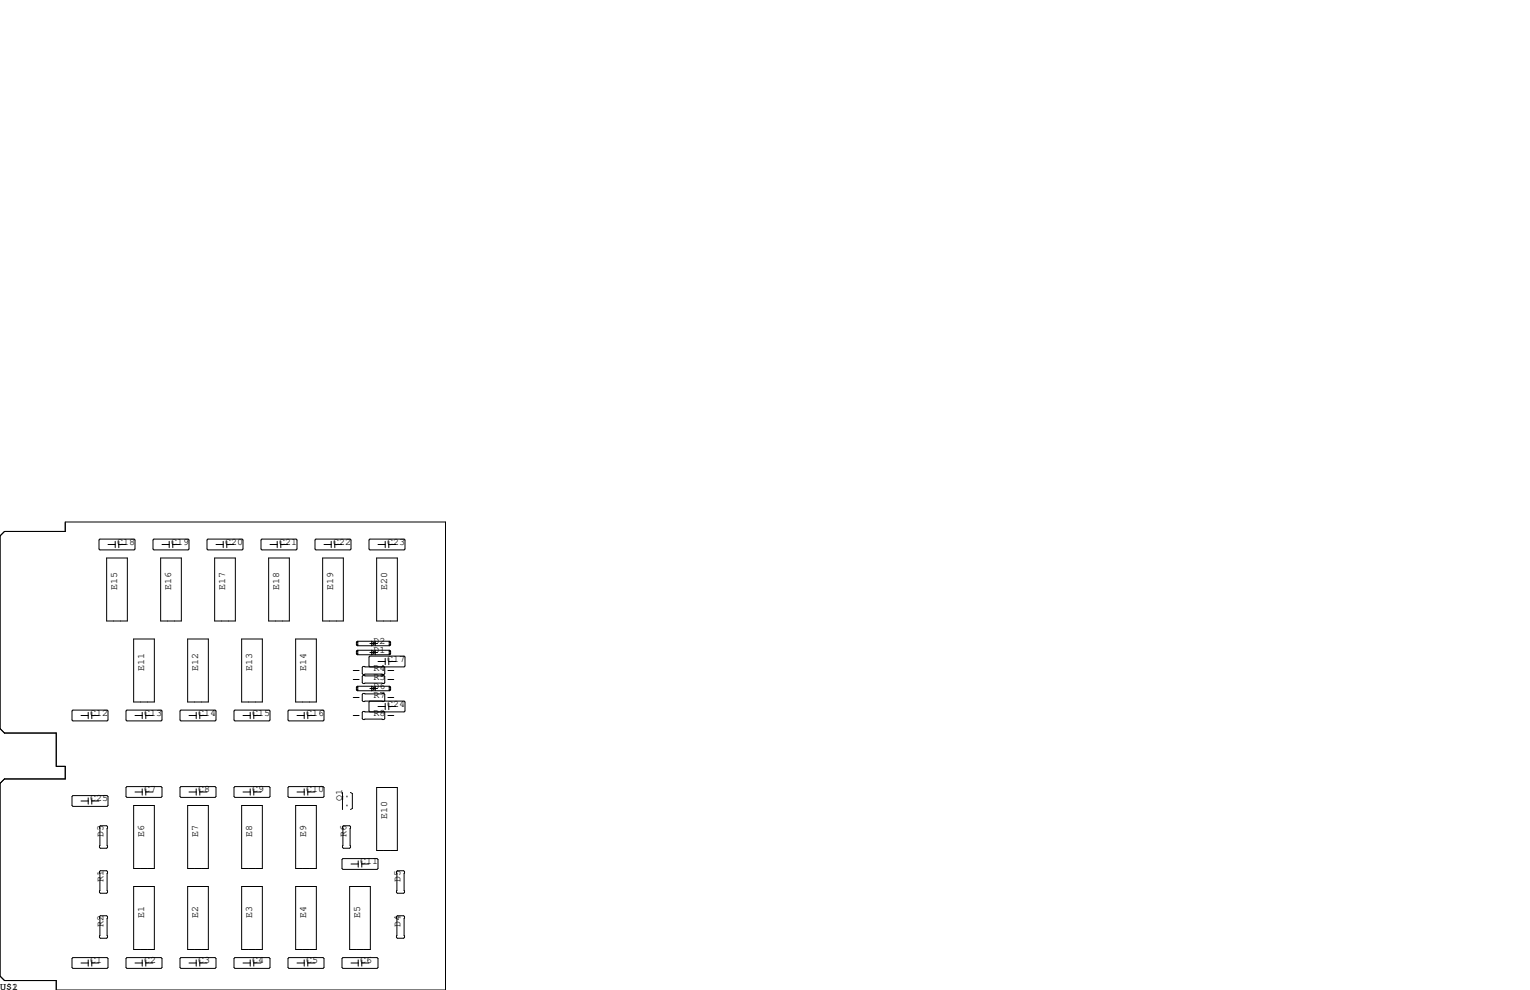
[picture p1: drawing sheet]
<svg xmlns="http://www.w3.org/2000/svg" width="432mm" height="279mm" viewBox="0 0 432 279" stroke-linecap="round" stroke-linejoin="round" font-family="sans-serif">
<g fill="none" stroke="#000" stroke-width=".28">
<path d="M0 151.3l1.3-1.3h17.1v-2.7h107.3v132.1h-109.8v-2.7h-14.6l-1.3-1.2v-54.4l1.3-1.3h17.1v-3.5h-2.5v-9.4h-14.6l-1.3-1.3zM28.2 152.1h9.6l.3 .3v2.5l-.3 .3h-9.6l-.3-.3v-2.5zM30.1 157.5h5.8v17.8h-5.8zM30.5 153.7h2M32.5 152.8v1.8M33.5 153.7h2.1M33.5 152.8v1.8M43.4 152.1h9.7l.2 .3v2.5l-.2 .3h-9.7l-.2-.3v-2.5zM45.3 157.5h5.9v17.8h-5.9zM45.7 153.7h2.1M47.8 152.8v1.8M48.8 153.7h2"/>
<path d="M48.8 152.8v1.8M58.4 152.4l.3-.3h9.6l.3 .3v2.5l-.3 .3h-9.6l-.3-.3zM60.6 157.5h5.8v17.8h-5.8zM61 153.7h2M63 152.8v1.8M64 153.7h2M64 152.8v1.8M73.7 152.4l.2-.3h9.7l.2 .3v2.5l-.2 .3h-9.7l-.2-.3zM75.8 157.5h5.9v17.8h-5.9zM76.2 153.7h2M78.2 152.8v1.8M79.2 153.7h2.1"/>
<path d="M79.2 152.8v1.8M89.2 152.1h9.6l.3 .3v2.5l-.3 .3h-9.6l-.3-.3v-2.5zM91.1 157.5h5.8v17.8h-5.8zM91.4 153.7h2.1M93.5 152.8v1.8M94.5 153.7h2M94.5 152.8v1.8M104.1 152.4l.3-.3h9.6l.3 .3v2.5l-.3 .3h-9.6l-.3-.3zM106.3 157.5h5.8v17.8h-5.8zM106.7 153.7h2M108.7 152.8v1.8M109.7 152.8v1.8"/>
<path d="M109.7 153.7h2.1M37.7 180.3h5.9v17.8h-5.9zM53 180.3h5.8v17.8h-5.8zM68.2 180.3h5.8v17.8h-5.8zM83.4 180.3h5.9v17.8h-5.9zM99.7 191.8h1.6M99.7 189.2h1.6M99.7 196.8h1.6M100.6 184.5l.4 .3M100.6 181.2v.8M100.6 183.8v.7M100.6 193.9v.8"/>
<path d="M100.6 183.8h.4M100.6 184.5h.4M100.6 182l.4 .2M100.6 181.2h.4M100.6 182h.4M100.6 194.7l.4 .2M100.6 193.9h.4M100.6 194.7h.4M100.7 184.5l.3 .2M100.7 182l.3 .1M100.7 194.7l.3 .1M101 183.5l-.4 .3"/>
<path d="M101 181v1.2M101 183.5v1.3M101 193.7v1.2M101 183.6l-.3 .2M101 181l-.4 .2M101 181.1l-.3 .1M101 193.7l-.4 .2M101 193.8l-.3 .1M102.2 190.9l.3-.3h5.8l.3 .3v1.8l-.3 .2h-5.8l-.3-.2zM104.4 188.2l-.3-.2v-2.6l.3-.2h9.6l.3 .2v2.6l-.3 .2-11.5-.1-.3 .2v1.8l.3 .3h5.8l.3-.3v-1.8l-.3-.2-.5 .1M104.4 197.9l-.3 .2v2.6l.3 .2M104.4 184.1h2.2"/>
<path d="M104.4 181.6h2.2M104.4 194.3h2.2M104.9 181l1 .6-1 .6zM104.9 183.5l1 .6-1 .7zM104.9 193.7l1 .6-1 .6zM105.9 181v1.2M105.9 183.5v1.3M105.9 193.7v1.2M106.7 186.7h2M106.7 199.4h2M107.8 197.9l.5 .1 .3-.3v-1.7l-.3-.3h-5.8l-.3 .3v1.7l.3 .3 11.5-.1 .3 .2v2.6l-.3 .2-11.5-.1-.3 .2v1.8l.3 .3h5.8l.3-.3v-1.8l-.3-.2-.5 .1M108.7 185.8v1.8"/>
<path d="M108.7 198.5v1.8M109.5 191.8h1.6M109.5 189.2h1.6M109.5 196.8h1.6M109.7 186.7h2.1M109.7 185.8v1.8M109.7 198.5v1.8M109.7 199.4h2.1M109.9 183.5h-8.9M109.9 181h-8.9M109.9 193.7h-8.9M109.9 181v1.2"/>
<path d="M109.9 183.5v1.3M109.9 193.7v1.2M109.9 183.5l.3 .3M109.9 183.8h.3M109.9 184.5h.3M109.9 183.6l.2 .2M109.9 184.8h-8.9M109.9 181l.3 .2M109.9 181.2h.3M109.9 182h.3M109.9 181.1l.2 .1M109.9 182.2h-8.9"/>
<path d="M109.9 193.7l.3 .2M109.9 193.9h.3M109.9 194.7h.3M109.9 193.8l.2 .1M109.9 194.9h-8.9M110.1 184.5l-.2 .2M110.1 182l-.2 .1M110.1 194.7l-.2 .1M110.2 184.5l-.3 .3M110.2 181.2v.8M110.2 183.8v.7M110.2 193.9v.8"/>
<path d="M110.2 182l-.3 .2M110.2 194.7l-.3 .2M20.6 200.4h9.6l.3 .3v2.5l-.3 .3h-9.6l-.3-.3v-2.5zM22.9 201.9h2M24.9 201v1.8M25.9 201v1.8M25.9 201.9h2M35.6 200.7l.2-.3h9.7l.2 .3v2.5l-.2 .3h-9.7l-.2-.3zM38.1 201.9h2M40.1 201v1.8M41.1 201v1.8M41.1 201.9h2.1"/>
<path d="M51.1 200.4h9.6l.3 .3v2.5l-.3 .3h-9.6l-.3-.3v-2.5zM53.3 201.9h2.1M55.4 201v1.8M56.4 201v1.8M56.4 201.9h2M66.3 200.4h9.6l.3 .3v2.5l-.3 .3h-9.6l-.3-.3v-2.5zM68.6 201.9h2M70.6 201v1.8M71.6 201v1.8M71.6 201.9h2.1M81.5 200.4h9.7l.2 .3v2.5l-.2 .3h-9.7l-.2-.3v-2.5zM83.8 201.9h2.1"/>
<path d="M85.9 201v1.8M86.9 201v1.8M86.9 201.9h2M99.7 201.9h1.6M109.5 201.9h1.6M20.6 224.5h9.6l.3 .3v2.5l-.3 .3h-9.6l-.3-.3v-2.5zM22.9 226.1h2M24.9 225.2v1.7M25.9 225.2v1.7M25.9 226.1h2M28.3 233h1.8l.3 .3v5.8l-.3 .3h-1.8l-.2-.3v-5.8zM35.6 222.2l.2-.2h9.7l.2 .2v2.6l-.2 .2h-9.7l-.2-.2z"/>
<path d="M37.7 227.3h5.9v17.8h-5.9zM38.1 223.5h2M40.1 222.6v1.8M41.1 222.6v1.8M41.1 223.5h2.1M51.1 222h9.6l.3 .2v2.6l-.3 .2h-9.6l-.3-.2v-2.6zM53 227.3h5.8v17.8h-5.8zM53.3 223.5h2.1M55.4 222.6v1.8M56.4 222.6v1.8M56.4 223.5h2M66.3 222h9.6l.3 .2v2.6l-.3 .2h-9.6l-.3-.2v-2.6z"/>
<path d="M68.2 227.3h5.8v17.8h-5.8zM68.6 223.5h2M70.6 222.6v1.8M71.6 222.6v1.8M71.6 223.5h2.1M81.3 222.2l.2-.2h9.7l.2 .2v2.6l-.2 .2h-9.7l-.2-.2zM83.4 227.3h5.9v17.8h-5.9zM83.8 223.5h2.1M85.9 222.6v1.8M86.9 222.6v1.8M86.9 223.5h2M96.6 233.3l.3-.3h1.8l.2 .3v5.8l-.2 .3h-1.8l-.3-.3z"/>
<path d="M96.7 223.6v4.9M97.9 224.7v.2M97.9 227.2v.3M98.9 223.6l.5 .4v4.2l-.5 .3M106.3 222.2h5.8v17.8h-5.8zM28.1 258.7l.2-.3h1.8l.3 .3v5.8l-.3 .3h-1.8l-.2-.3zM28.1 246l.2-.3h1.8l.3 .3v5.8l-.3 .3h-1.8l-.2-.3zM37.7 250.2h5.9v17.8h-5.9zM53 250.2h5.8v17.8h-5.8zM68.2 250.2h5.8v17.8h-5.8zM83.4 250.2h5.9v17.8h-5.9zM96.5 242.6l.3-.3h9.6l.3 .3v2.5l-.3 .3h-9.6l-.3-.3z"/>
<path d="M98.7 250.2h5.8v17.8h-5.8zM99.1 243.8h2M101.1 243v1.7M102.1 243v1.7M102.1 243.8h2M111.9 258.7l.2-.3h1.8l.3 .3v5.8l-.3 .3h-1.8l-.2-.3zM111.9 246l.2-.3h1.8l.3 .3v5.8l-.3 .3h-1.8l-.2-.3zM20.6 270.3h9.6l.3 .2v2.5l-.3 .3h-9.6l-.3-.3v-2.5zM22.9 271.8h2M24.9 270.9v1.8M25.9 271.8h2M25.9 270.9v1.8"/>
<path d="M35.6 270.5l.2-.2h9.7l.2 .2v2.5l-.2 .3h-9.7l-.2-.3zM38.1 271.8h2M40.1 270.9v1.8M41.1 271.8h2.1M41.1 270.9v1.8M50.8 270.5l.3-.2h9.6l.3 .2v2.5l-.3 .3h-9.6l-.3-.3zM53.3 271.8h2.1M55.4 270.9v1.8M56.4 271.8h2M56.4 270.9v1.8M66 270.5l.3-.2h9.6l.3 .2v2.5l-.3 .3h-9.6l-.3-.3zM68.6 271.8h2"/>
<path d="M70.6 270.9v1.8M71.6 271.8h2.1M71.6 270.9v1.8M81.3 270.5l.2-.2h9.7l.2 .2v2.5l-.2 .3h-9.7l-.2-.3zM83.8 271.8h2.1M85.9 270.9v1.8M86.9 271.8h2M86.9 270.9v1.8M96.5 270.5l.3-.2h9.6l.3 .2v2.5l-.3 .3h-9.6l-.3-.3zM99.1 271.8h2M101.1 270.9v1.8M102.1 271.8h2"/>
<path d="M102.1 270.9v1.8"/>
</g>
<g font-size="2.8">
<text x="33" y="153.7">C18</text>
<text x="48.3" y="153.7">C19</text>
<text x="63.5" y="153.7">C20</text>
<text x="78.7" y="153.7">C21</text>
<text x="94" y="153.7">C22</text>
<text x="109.2" y="153.7">C23</text>
<text x="33" y="166.4" transform="rotate(-90 33 166.4)">E15</text>
<text x="48.3" y="166.4" transform="rotate(-90 48.3 166.4)">E16</text>
<text x="63.5" y="166.4" transform="rotate(-90 63.5 166.4)">E17</text>
<text x="78.7" y="166.4" transform="rotate(-90 78.7 166.4)">E18</text>
<text x="94" y="166.4" transform="rotate(-90 94 166.4)">E19</text>
<text x="109.2" y="166.4" transform="rotate(-90 109.2 166.4)">E20</text>
<text x="105.4" y="184.1">D1</text>
<text x="105.4" y="181.6">D2</text>
<text x="40.6" y="189.2" transform="rotate(-90 40.6 189.2)">E11</text>
<text x="55.9" y="189.2" transform="rotate(-90 55.9 189.2)">E12</text>
<text x="71.1" y="189.2" transform="rotate(-90 71.1 189.2)">E13</text>
<text x="86.4" y="189.2" transform="rotate(-90 86.4 189.2)">E14</text>
<text x="105.4" y="191.8">R5</text>
<text x="105.4" y="189.2">R4</text>
<text x="109.2" y="186.7">C17</text>
<text x="105.4" y="196.8">R7</text>
<text x="105.4" y="194.3">D6</text>
<text x="25.4" y="201.9">C12</text>
<text x="40.6" y="201.9">C13</text>
<text x="55.9" y="201.9">C14</text>
<text x="71.1" y="201.9">C15</text>
<text x="86.4" y="201.9">C16</text>
<text x="105.4" y="201.9">R8</text>
<text x="109.2" y="199.4">C24</text>
<text x="25.4" y="226.1">C25</text>
<text x="40.6" y="223.5">C7</text>
<text x="55.9" y="223.5">C8</text>
<text x="71.1" y="223.5">C9</text>
<text x="86.4" y="223.5">C10</text>
<text x="96.5" y="226.1" transform="rotate(-90 96.5 226.1)">Q1</text>
<text x="109.2" y="231.1" transform="rotate(-90 109.2 231.1)">E10</text>
<text x="29.2" y="236.2" transform="rotate(-90 29.2 236.2)">D3</text>
<text x="40.6" y="236.2" transform="rotate(-90 40.6 236.2)">E6</text>
<text x="55.9" y="236.2" transform="rotate(-90 55.9 236.2)">E7</text>
<text x="71.1" y="236.2" transform="rotate(-90 71.1 236.2)">E8</text>
<text x="86.4" y="236.2" transform="rotate(-90 86.4 236.2)">E9</text>
<text x="97.8" y="236.2" transform="rotate(-90 97.8 236.2)">R6</text>
<text x="101.6" y="243.8">C11</text>
<text x="29.2" y="248.9" transform="rotate(-90 29.2 248.9)">R1</text>
<text x="113" y="248.9" transform="rotate(-90 113 248.9)">D5</text>
<text x="29.2" y="261.6" transform="rotate(-90 29.2 261.6)">R2</text>
<text x="40.6" y="259.1" transform="rotate(-90 40.6 259.1)">E1</text>
<text x="55.9" y="259.1" transform="rotate(-90 55.9 259.1)">E2</text>
<text x="71.1" y="259.1" transform="rotate(-90 71.1 259.1)">E3</text>
<text x="86.4" y="259.1" transform="rotate(-90 86.4 259.1)">E4</text>
<text x="101.6" y="259.1" transform="rotate(-90 101.6 259.1)">E5</text>
<text x="113" y="261.6" transform="rotate(-90 113 261.6)">D4</text>
<text x="25.4" y="271.8">C1</text>
<text x="40.6" y="271.8">C2</text>
<text x="55.9" y="271.8">C3</text>
<text x="71.1" y="271.8">C4</text>
<text x="86.4" y="271.8">C5</text>
<text x="101.6" y="271.8">C6</text>
<text x="0" y="279.4">U$1</text>
<text x="3.4" y="279.4">2</text>
</g>
</svg>
